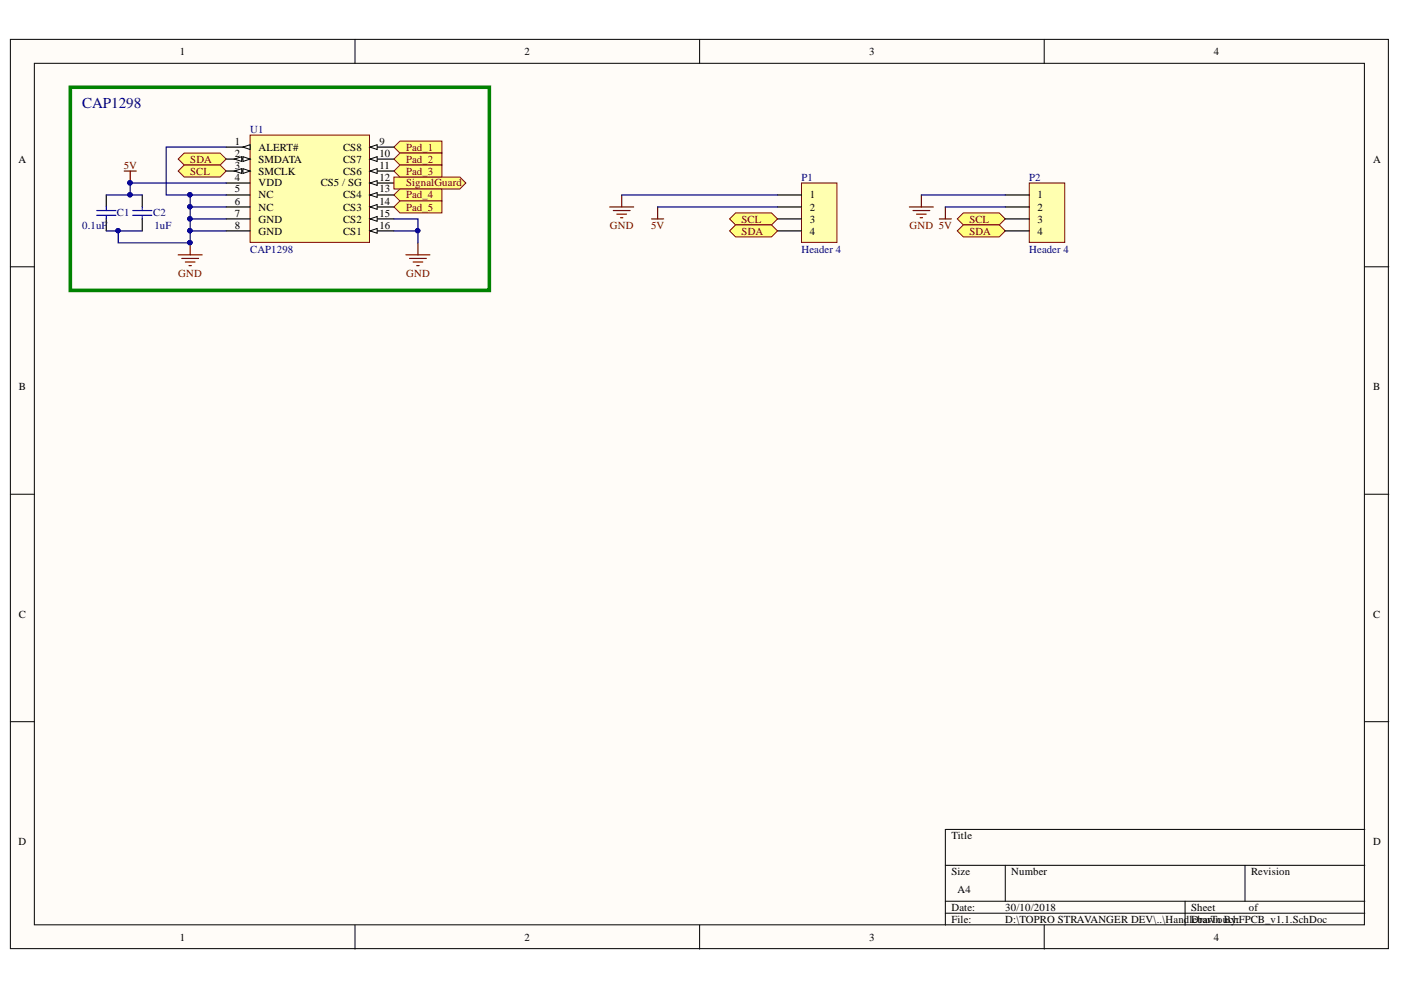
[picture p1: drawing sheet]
# Altium project HandlebarTouchFPCB.PrjPCB
1 sheet, 5 parts. Net scope: flat (ports and power ports of the same name join across sheets).
Board files: HandlebarToucFPCB.PcbDoc, HandlebarToucFPCB_v1.1.PcbDoc, HandlebarTouchFPCB_RIGHT_v1.2.PcbDoc, HandlebarTouchFPCB_LEFT_v1.2.PcbDoc, HandlebarTouch_RIGID-FLEX_RIGHT_v1.3.PcbDoc

## Sheet HandlebarTouchFPCB_v1.1.SchDoc
size A4

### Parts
C1  value 0.1uF  [CAP 0805 b]  (hidden comment: Cap)
C2  value 1uF  [CAP 0805 b]  (hidden comment: Cap)
P1  Header 4  [FPCB_4_Connector]
P2  Header 4  [4PAD_CONNECTOR_SHORT]
U1  CAP1298  [QFN-COL 16 (3x3)  V2]

### Blocks framed on the sheet
CAP1298: C1 C2 U1

### Ports
Pad_1 (in), Pad_2 (in), Pad_3 (in), Pad_4 (in), Pad_5 (in), SCL (bidir), SDA (bidir), SignalGuard (out)

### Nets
5V: C1.2 C2.2 P1.2 P2.2 U1.4(VDD)
GND: C1.1 C2.1 P1.1 P2.1 U1.1(ALERT#) U1.5(NC) U1.6(NC) U1.7(GND) U1.8(GND) U1.15(CS2) U1.16(CS1)
Pad_1: U1.9(CS8) ; port Pad_1
Pad_2: U1.10(CS7) ; port Pad_2
Pad_3: U1.11(CS6) ; port Pad_3
Pad_4: U1.13(CS4) ; port Pad_4
Pad_5: U1.14(CS3) ; port Pad_5
SCL: P1.3 P2.3 U1.3(SMCLK) ; port SCL
SDA: P1.4 P2.4 U1.2(SMDATA) ; port SDA
SignalGuard: U1.12(CS5_/_SG) ; port SignalGuard
